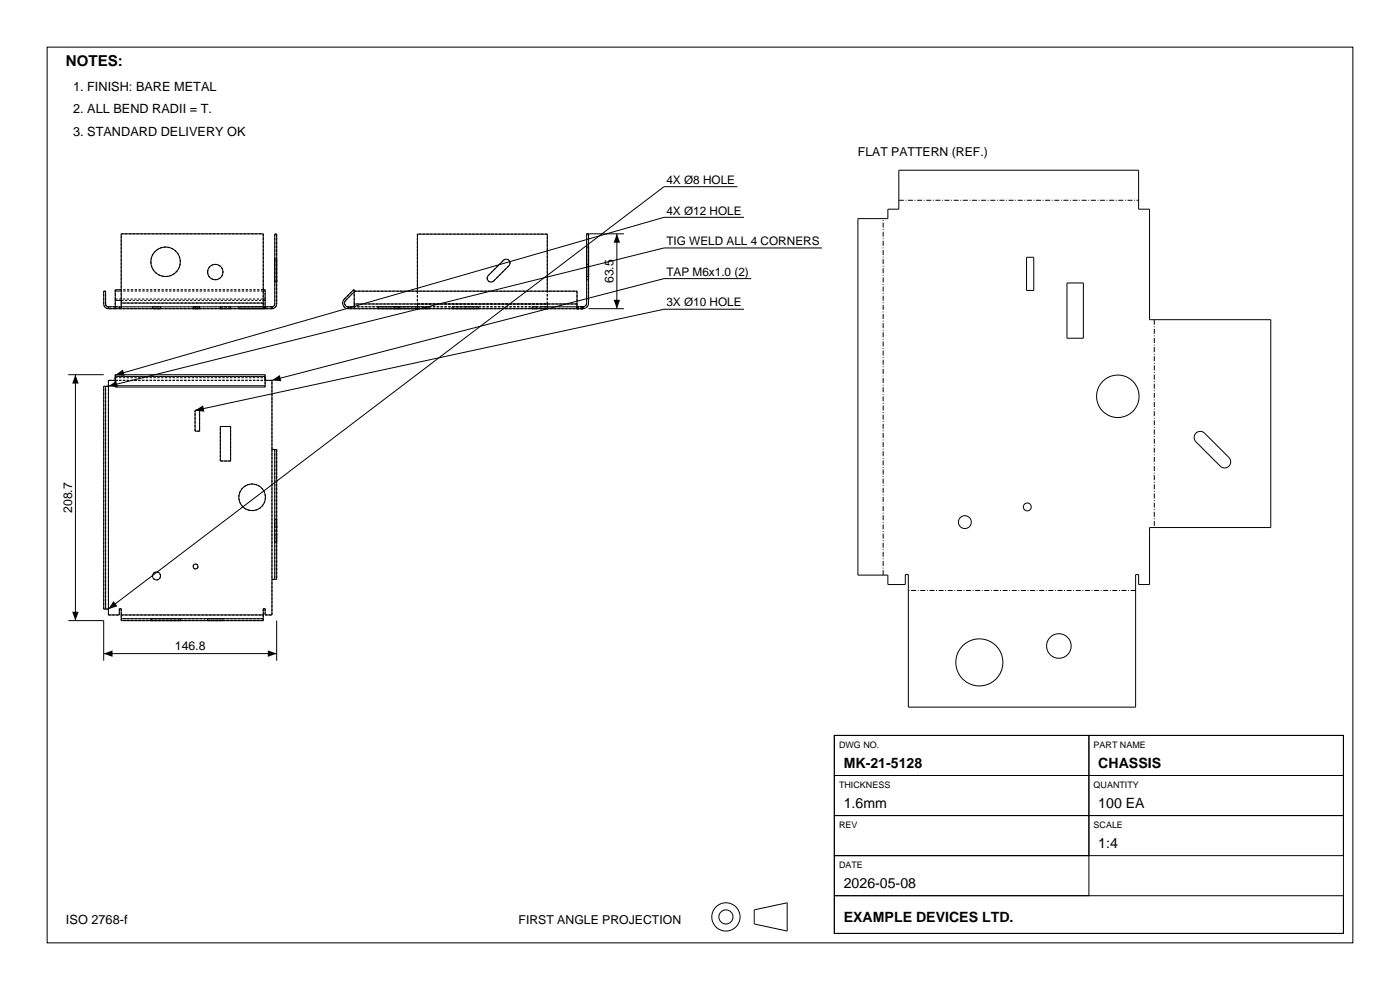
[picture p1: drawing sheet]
<svg xmlns="http://www.w3.org/2000/svg" width="297mm" height="210mm" viewBox="0 0 297 210" stroke-linecap="round" stroke-linejoin="round" font-family="sans-serif">
<g fill="none" stroke="#000" stroke-width=".21">
<path d="M10 10h277v190h-277zM156.4 39.6h-15.5l-117.9 89.6h-.6M190.7 36.1h50.8v8.3h2.4v23.4h25.7v44.1h-25.7v12.1h-2.3v-2.1h-.7v28.1h-48.2v-28.1h-.6v2.1h-3.7v-2h-6.4v-75.6h6.4v-2h2.3zM103.6 58.4l3.2-3.2a.81 .81 0 0 1 1.2 0 .81 .81 0 0 1 0 1.2l-3.3 3.2a.81 .81 0 0 1-1.1 0 .81 .81 0 0 1 0-1.2zM124.9 49.6v14.7a1.2 1.2 0 0 1-1.2 1.2M130.9 49.6v15.9M132.4 49.6h-7.9v14.7l-.4 .6-.4 .2M157.8 46.1h-16.9l-116.4 33.5M159.4 59.1h-18.5l-83.2 21.6M174.4 52.6h-33.5l-117.9 29.3h-.6M217.8 54.6h1.5v7h-1.5zM14.5 79.5h7.5"/>
<path d="M16 79.5v52.1M23 65.1a.6 .6 0 0 1-.6-.6v-2.7h-.4v2.7a1 1 0 0 0 1 1M23 65.5h34.7M23 65.1h2.7M23 65.1v.4M24.5 63.7v1.4M24.5 79.8v-.3h31.7v.3M24.5 63.7h1.2M24.5 79.8v2.3h31.7v-2.3M24.5 61.7h1.2M24.5 79.8h31.7M25.3 65.1v.4"/>
<path d="M25.7 64.3v1.2M25.7 64.3v-14.7h30.1v14.7M25.7 64.3h30.1M25.7 61.4h-1.2v2.3M55.8 64.3v1.2M55.8 65.1h1.9M55.8 63.7h.4M55.8 61.4h.4v2.3M55.8 61.7h.4M56.2 63.7v1.4M56.2 65.1v.4M57.7 65.1a.6 .6 0 0 0 .6-.6v-14.8h.4v14.8a1 1 0 0 1-1 1"/>
<path d="M57.7 65.1v.4M73.9 65.5h49.8M73.9 65.1h1.2M73.9 65.1v.4M75.1 64.5v1M75.1 61.9l-1.8 1.8a.8 .8 0 0 0-.1 .9 .8 .8 0 0 0 .7 .5M75.1 64.5v-2.7h47.3v2.7M75.1 64.5h47.3M75.3 61.8l-.3-.4-2 2a1.2 1.2 0 0 0-.2 1.3 1.2 1.2 0 0 0 1.1 .8M88.5 61.8v-12.1h27.6v12.1M122.4 64.5v1M122.4 65.1h1.3"/>
<path d="M123.7 65.1v.4M124.9 65.5h7.5M157.8 65.6h-16.9l-99.5 21.5M226.3 60h3.5v11.7h-3.5zM22.4 81.9h-.4v47.3h.4M22.4 81.9v47.3M24.5 80.7h-1.5v49.7h2.3v-1.3h.4v1.3M24.5 81.8h31.7M41.4 87.1h.9v4.4h-.9zM46.7 90.5h2.2v7.3h-2.2zM56.2 80.7h1.5M57.7 95.3h.6"/>
<path d="M57.7 80.7v49.7h-1.5v-1.3h-.4v1.3M58.3 95.3h.4v27.6h-.4M58.3 95.3v27.6M253.7 91.9a1.3 1.3 0 0 1 1.8 0l5.2 5.1a1.3 1.3 0 0 1 0 1.9 1.3 1.3 0 0 1-1.8 0l-5.2-5.2a1.3 1.3 0 0 1 0-1.8zM14.5 131.6h7.5v8.5M22 138.6h36.7M25.7 130.4v.8M25.7 131.2v.4h30.1v-.4M25.7 130.4h30.1M25.7 131.2h30.1M55.8 130.4v.8M57.7 122.9h.6"/>
<path d="M58.7 131.6v8.5M177 156h54v8.5h-54zM177 156h108v42h-108zM231 156h54v8.5h-54zM177 164.5h54v8.5h-54zM177 173h54v8.5h-54zM231 164.5h54v8.5h-54zM231 173h54v8.5h-54zM160 193l7-1.5v6l-7-1.5zM177 181.5h54v8.5h-54zM177 190h108v8h-108z"/>
<circle cx="35.1" cy="55.5" r="3.1"/>
<circle cx="45.7" cy="57.7" r="1.63"/>
<circle cx="237.1" cy="84.1" r="4.5"/>
<circle cx="53.5" cy="105.5" r="2.82"/>
<circle cx="204.7" cy="110.8" r="1.36"/>
<circle cx="217.9" cy="107.5" r=".83"/>
<circle cx="33.2" cy="122.2" r=".85"/>
<circle cx="41.5" cy="120.2" r=".52"/>
<circle cx="224.6" cy="137" r="2.61"/>
<circle cx="207.8" cy="140.5" r="5"/>
<circle cx="154" cy="194.5" r="3"/>
<circle cx="154" cy="194.5" r="1.5"/>
</g>
<g fill="none" stroke="#000" stroke-width=".21" stroke-dasharray=".5 .3" stroke-linecap="butt">
<path d="M25.7 49.6h30.1M32 55.5a3.1 3.1 0 0 0 4.5 2.8 3.1 3.1 0 0 0 .5-5.3 3.1 3.1 0 0 0-4.9 2l-.1 .5M44 57.7a1.63 1.63 0 0 0 2.4 1.5 1.63 1.63 0 0 0 .3-2.8 1.63 1.63 0 0 0-2.6 .9l-.1 .4M55.8 49.6v14.7M58.3 49.7v14.8M58.3 55.2v3.2M58.3 59.6v.2M58.3 59.8v-1.4M58.3 59.6v-3.2M58.3 55.2v-.2M58.3 55v1.4M58.3 59.8h.4"/>
<path d="M58.3 55h.4M58.7 49.7v14.8M58.7 55.2v3.2M58.7 59.6v.2M58.7 59.8v-1.4M58.7 59.6v-3.2M58.7 55.2v-.2M58.7 55v1.4M58.7 49.7h-.4M88.5 49.7v14.8M104.7 59.6a.81 .81 0 0 1-1.1 0 .81 .81 0 0 1 0-1.2M104.7 59.6l3.3-3.2"/>
<path d="M106.8 55.2l-3.2 3.2M106.8 55.2a.81 .81 0 0 1 1.2 0 .81 .81 0 0 1 0 1.2M116.1 49.7h-27.6M124.5 49.6v14.7M124.5 57.7v1.6M124.5 59.3v-3.2M124.5 56.1v1.6M124.5 55.5v3.2M124.5 58.7v-6.3M124.5 52.4v3.1M124.5 59.3h.4M124.5 56.1h.4"/>
<path d="M124.5 58.7h.4M124.5 52.4h.4M124.9 49.6h-.4M124.9 49.6v14.7M124.9 57.7v1.6M124.9 59.3v-3.2M124.9 56.1v1.6M124.9 55.5v3.2M124.9 58.7v-6.3M124.9 52.4v3.1M22 64.5v-2.7M22 61.8h.4"/>
<path d="M22.4 64.5a.6 .6 0 0 0 .6 .6M22.4 64.5v-2.7M23 65.1v.4M23 65.5v-.4M23 65.5a1 1 0 0 1-1-1M24.5 65.5h31.7M24.5 65.5h-1.5M24.5 65.1h31.7M24.5 65.1h-1.5M24.5 63.4h31.7M24.5 65.5v-2.1M24.5 65.1v.4"/>
<path d="M24.5 61.4v2M24.5 79.9v.8M25.3 65.5v-.4M25.7 65.1h30.1M25.7 64.3v-14.7M25.7 64.3v.8M25.7 65.5v-.4M25.7 63.7h30.1M32.4 65.5h1.7M32.4 65.1h1.7M32.4 65.1v.4M34.1 65.5h-1.7"/>
<path d="M34.1 65.1h-1.7M34.1 65.5v-.4M41 65.5h1M41 65.1h1M41 65.1v.4M41.4 65.5h.9M41.4 65.1h.9M41.4 65.5v-.4M42 65.5h-1M42 65.1h-1M42 65.5v-.4M42.3 65.5h-.9"/>
<path d="M42.3 65.1h-.9M42.3 65.5v-.4M46.7 65.5h2.2M46.7 65.1h2.2M46.7 65.5v-.4M48.9 65.5h-2.2M48.9 65.1h-2.2M48.9 65.5v-.4M50.7 65.5h5.6M50.7 65.1h5.6M50.7 65.1v.4M55.8 65.5v-.4"/>
<path d="M55.8 64.3v.8M55.8 64.3h-30.1M55.8 61.4h-30.1M55.8 61.7h-30.1M56.2 65.1v.4M56.2 65.5v-2.1M56.2 63.4v-2M56.2 79.9v.8M56.2 79.9h-31.7M56.2 65.5v-.4M56.3 65.5h-5.6M56.3 65.1h-5.6"/>
<path d="M56.3 65.5v-.4M57.7 65.1v.4M57.7 65.5h-1.5M57.7 65.1h-1.5M57.7 65.5v-.4M57.7 65.5a1 1 0 0 0 1-1M58.3 64.5a.6 .6 0 0 1-.6 .6M73 63.4l2-2M73.3 63.7a.8 .8 0 0 0-.1 .9 .8 .8 0 0 0 .7 .5M73.3 63.7l2-2M73.9 65.1v.4M73.9 65.5v-.4"/>
<path d="M73.9 65.5a1.2 1.2 0 0 1-1.1-.8 1.2 1.2 0 0 1 .2-1.3M75 61.4l.3 .3M75.1 65.1v.4M75.1 64.5v.6M75.1 64.5v-2.7M75.1 61.8h47.3M75.3 61.8l-.2 .1M80.3 65.5h4.4M80.3 65.1h4.4M80.3 65.5v-.4M83.7 65.5h7.3M83.7 65.1h7.3"/>
<path d="M83.7 65.5v-.4M84.7 65.5h-4.4M84.7 65.1h-4.4M84.7 65.5v-.4M88.5 65.5h27.6M88.5 65.5h-14.6M88.5 65.1h27.6M88.5 65.1h-14.6M88.5 64.5h27.6M88.5 65.5v-1M88.5 65.1v.4M88.5 64.5v.6"/>
<path d="M88.5 61.8v2.7M91 65.5h-7.3M91 65.1h-7.3M91 65.5v-.4M95.9 65.5h2.8M95.9 65.1h2.8M95.9 65.1v.4M98.7 65.5h2.8M98.7 65.1h2.8M101.5 65.5h-5.6M101.5 65.1h-5.6M101.5 65.1v.4"/>
<path d="M112.8 65.5h.6M112.8 65.1h.6M112.8 65.1v.4M113.4 65.5h.5M113.4 65.1h.5M113.9 65.5h-1.1M113.9 65.1h-1.1M113.9 65.1v.4M114.5 65.5h.9M114.5 65.1h.9M114.5 65.1v.4M115.4 65.5h.8"/>
<path d="M115.4 65.1h.8M116.1 65.1v.4M116.1 65.5v-1M116.1 64.5v-14.8M116.1 64.5v-2.7M116.1 64.5v.6M116.2 65.5h-1.7M116.2 65.1h-1.7M116.2 65.1v.4M122.3 65.5h1.4M122.3 65.1h1.4M122.3 65.5v-.4"/>
<path d="M122.4 65.1h-47.3M122.4 65.1v.4M122.4 64.5h-47.3M122.4 64.5v.6M122.4 61.8v2.7M123.7 65.5h-7.6M123.7 65.1h-7.6M123.7 65.5v-.4M123.7 65.5h-1.4M123.7 65.1h-1.4M123.7 65.5a1.2 1.2 0 0 0 1.2-1.2M124.5 64.3l-.4 .6-.4 .2"/>
<path d="M23 80.7v1.2M23 81.9h-1M24.5 80.7h31.7M24.5 80.7h-1.5M24.5 80.7v-1.2M24.5 80.1h31.7M24.5 80.1v-.2M24.5 82.1v-2M41.4 87.1h.9M41.4 91.5v-4.4M42.3 87.1v4.4M42.3 91.5h-.9"/>
<path d="M46.7 90.5h2.2M46.7 97.8v-7.3M48.9 90.5v7.3M48.9 97.8h-2.2M56.2 80.7v-1.2M56.2 80.1v-.2M56.2 80.1v2M57.7 80.7h-1.5M57.7 95.3v27.6M57.7 95.3v-14.6M57.7 95.3h1M58.3 95.3v27.6"/>
<path d="M58.7 95.3v27.6M56.3 105.5a2.82 2.82 0 0 1-4.1 2.5 2.82 2.82 0 0 1-.4-4.8 2.82 2.82 0 0 1 4.5 1.8v.5M58.3 113.6v-3.2M58.3 111.5v-1.4M58.3 110.1v.3M58.3 111.5v3.3M58.3 113.6v1.4M58.3 115v-.2M58.3 110.1h.4M58.3 115h.4M58.7 113.6v-3.2M58.7 111.5v-1.4"/>
<path d="M58.7 110.1v.3M58.7 111.5v3.3M58.7 113.6v1.4M58.7 115v-.2M22 129.2v-47.3M22.4 129.2v-47.3M23 130.4h2.3M23 129.2v-47.3M23 129.2v1.2M23 129.2h-1M25.3 129.1h.4M25.3 130.4v-1.3"/>
<path d="M25.7 129.1v1.3M25.7 130.4h30.1M25.7 130.4v1.2M32 131.6h6.3M32 131.2h6.3M32 131.6v-.4M34.1 122.2a.85 .85 0 0 1-1.2 .8 .85 .85 0 0 1-.3-1.5 .85 .85 0 0 1 1.4 .4l.1 .3M38.3 131.6h-6.3M38.3 131.2h-6.3M38.3 131.2v.4M42 120.2a.52 .52 0 0 1-.7 .4 .52 .52 0 0 1-.2-.8 .52 .52 0 0 1 .9 .1v.3M44 131.6h3.3"/>
<path d="M44 131.2h3.3M44 131.6v-.4M47.3 131.6h-3.3M47.3 131.2h-3.3M47.3 131.2v.4M55.8 130.4v-1.3M55.8 129.1h.4M55.8 131.6h-30.1M55.8 130.4v1.2M55.8 131.2h-30.1M56.2 129.1v1.3M56.2 130.4h1.5"/>
<path d="M57.7 130.4v-7.5M57.7 122.9h1"/>
</g>
<path d="M130.9 49.6l.6 1.9h-1.3zM16 79.5l.7 1.9h-1.4zM24.5 79.6l1.6-1.2 .3 1.3zM130.2 63.6h1.3l-.6 1.9zM23 81.9l1.7-1.1 .3 1.3zM41.4 87.1l1.7-1.1 .3 1.3zM57.7 80.7l1.6-1.2 .4 1.4zM15.3 129.8h1.4l-.7 1.8zM22 138.6l1.9-.6v1.3zM24.1 127.5l.8 1.1-1.9 .6zM56.8 138l1.9 .6-1.9 .7z" fill="#000"/>
<path d="M190.7 42.5h50.8M244.9 67.8v44.1M187.4 122v-75.6M240.9 125.3h-48.2" fill="none" stroke="#000" stroke-width=".21" stroke-dasharray="1.1 .4 .2 .4" stroke-linecap="butt"/>
<text font-size="3.2" x="14" y="14">NOTES:</text>
<g font-size="3">
<text x="179" y="162.9">MK-21-5128</text>
<text x="233" y="162.9">CHASSIS</text>
<text x="179" y="171.4">1.6mm</text>
<text x="233" y="171.4">100 EA</text>
<text x="233" y="179.9">1:4</text>
<text x="179" y="188.4">2026-05-08</text>
<text x="179" y="195.5">EXAMPLE DEVICES LTD.</text>
</g>
<g font-size="2.7">
<text x="15.5" y="19.2">1. FINISH: BARE METAL</text>
<text x="15.5" y="24">2. ALL BEND RADII = T.</text>
<text x="15.5" y="28.8">3. STANDARD DELIVERY OK</text>
<text x="14" y="196">ISO 2768-f</text>
</g>
<g font-size="2.6">
<text x="182" y="33.1">FLAT PATTERN (REF.)</text>
<text x="130.2" y="60.1" transform="rotate(-90 130.2 60.1)">63.5</text>
<text x="15.3" y="108.8" transform="rotate(-90 15.3 108.8)">208.7</text>
<text x="37.1" y="137.9">146.8</text>
<text x="110" y="196">FIRST ANGLE PROJECTION</text>
</g>
<g font-size="2.5">
<text x="141.4" y="39">4X Ø8 HOLE</text>
<text x="141.4" y="45.5">4X Ø12 HOLE</text>
<text x="141.4" y="52">TIG WELD ALL 4 CORNERS</text>
<text x="141.4" y="58.5">TAP M6x1.0 (2)</text>
<text x="141.4" y="65">3X Ø10 HOLE</text>
</g>
<g font-size="1.9">
<text x="178" y="158.6">DWG NO.</text>
<text x="232" y="158.6">PART NAME</text>
<text x="178" y="167.1">THICKNESS</text>
<text x="232" y="167.1">QUANTITY</text>
<text x="178" y="175.6">REV</text>
<text x="232" y="175.6">SCALE</text>
<text x="178" y="184.1">DATE</text>
</g>
</svg>
